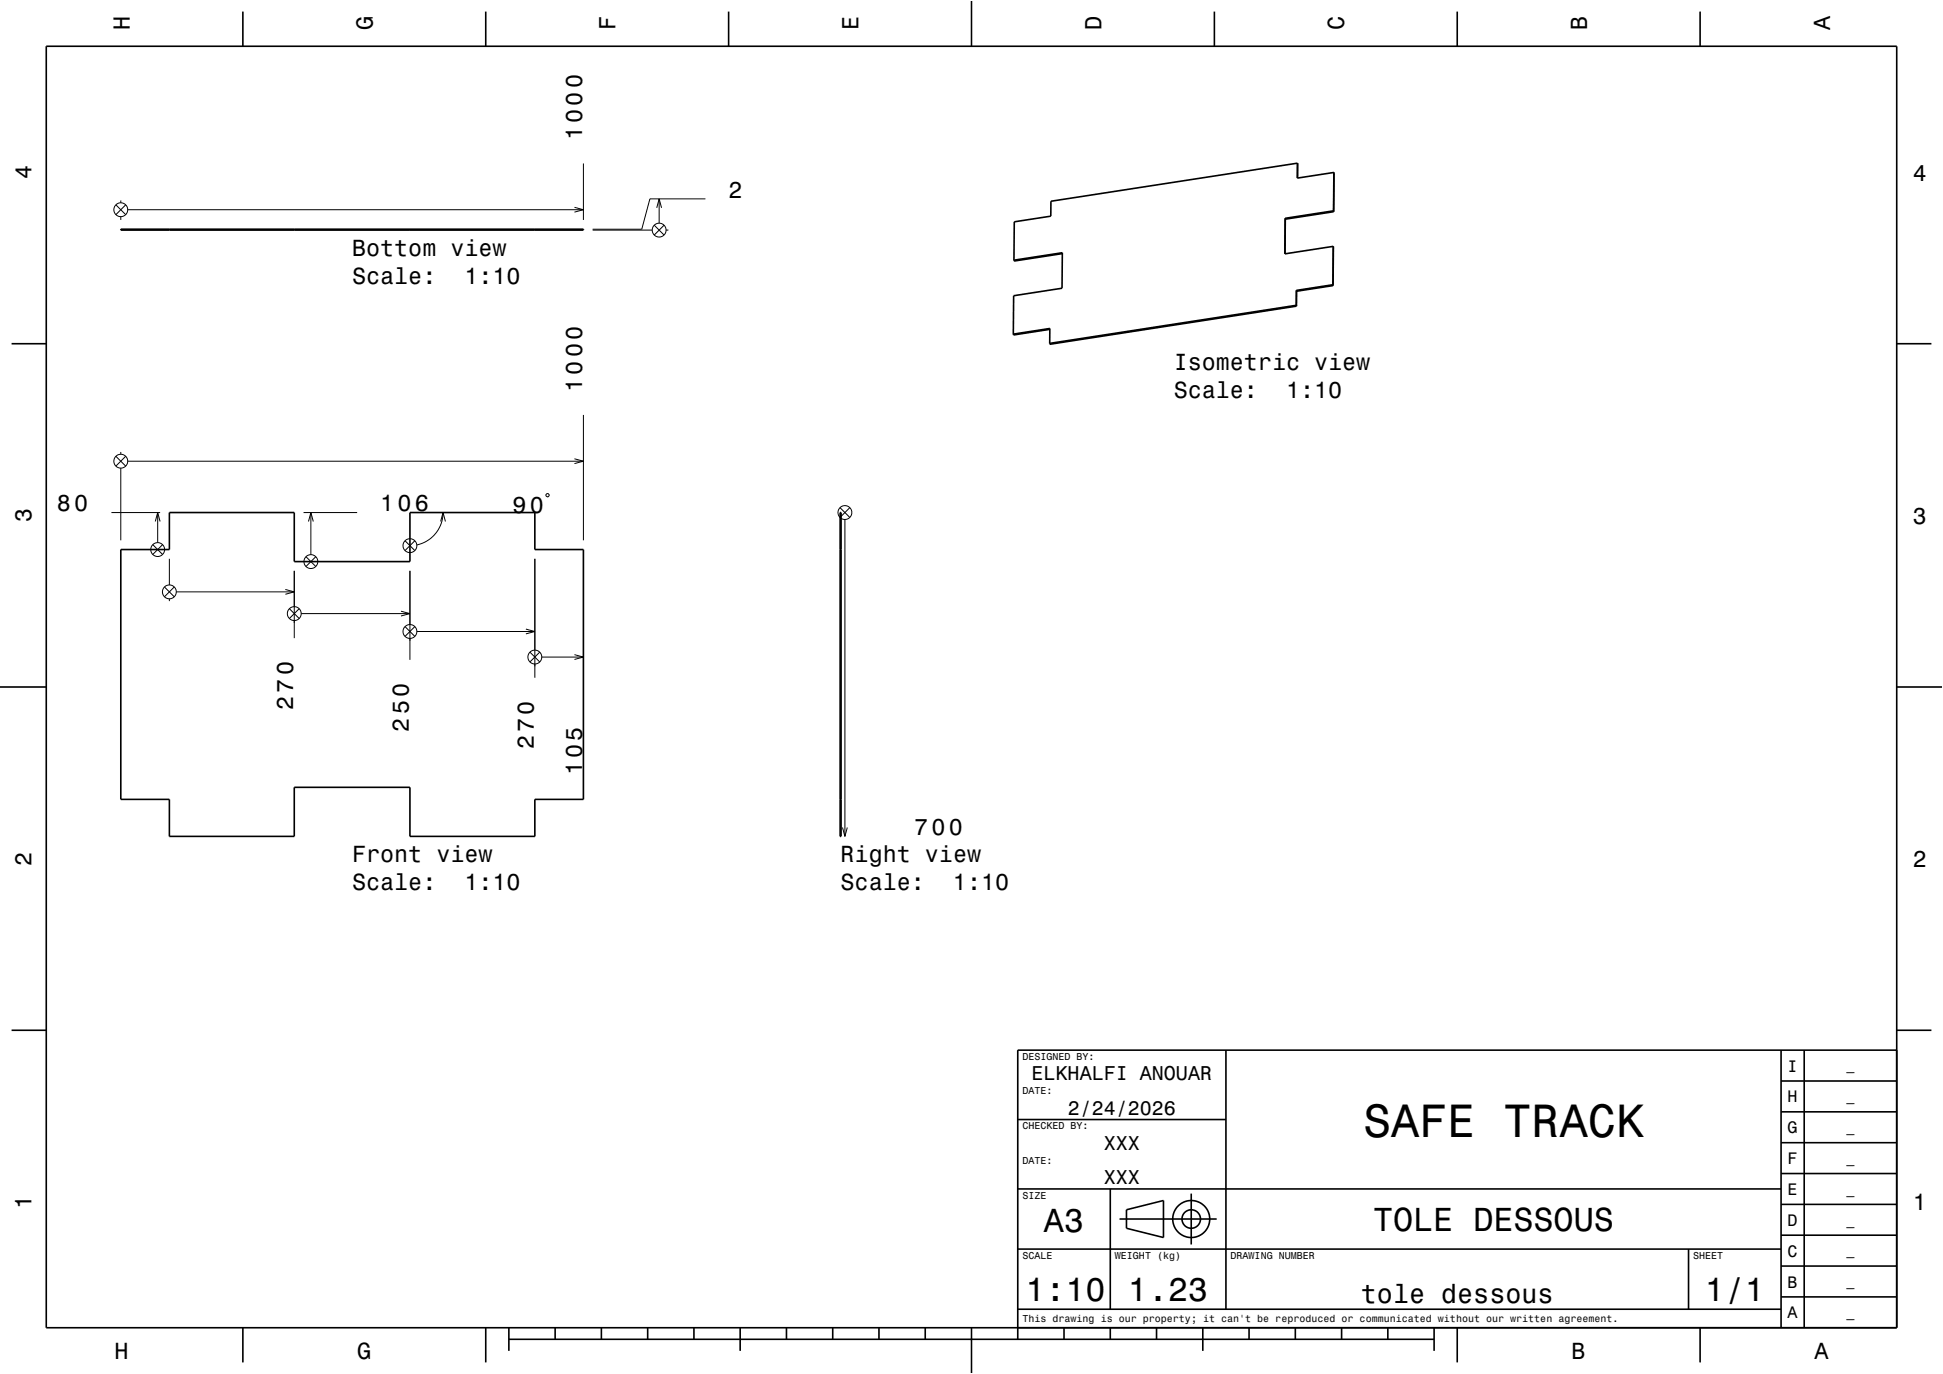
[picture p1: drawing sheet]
<svg xmlns="http://www.w3.org/2000/svg" width="420mm" height="297mm" viewBox="0 0 420 297" stroke-linecap="round" stroke-linejoin="round" font-family="sans-serif">
<g fill="none" stroke="#000" stroke-width=".22">
<path d="M126.1 35.3v12.2M25.1 44.3l2.1 2.1M26.1 43.3v.5M26.1 46.8v.7M27.2 44.3l-2.1 2.1M27.6 45.3h98.5M124.2 44.8l1.9 .5-1.9 .6M128.1 49.7h12.9M141.4 48.7l2.1 2.1M142 44.9l.5-1.9 .5 1.9M142.5 43v5.2M143.5 48.7l-2.1 2.1"/>
<path d="M144 49.7h.5M152.5 43h-12l-1.8 6.5h-10.6M25.1 98.6l2.1 2.2M26.1 97.7v.5M27.2 98.6l-2.1 2.2M27.6 99.7h98.5M124.2 99.2l1.9 .5-1.9 .5M126.1 89.7v27.1M24.1 110.8h10.5M26.1 101.2v15.6M33 117.7l2.1 2.2M33.6 112.7l.5-1.9 .5 1.9"/>
<path d="M34.1 110.8v6.5M35.1 117.7l-2.1 2.2M65.6 110.8h11.6M66.7 112.7l.5-1.9 .5 1.9M67.2 110.8v9.1M87.5 116.9l2.2 2.1M89.7 116.9l-2.2 2.1M95.2 112.7l.6-1.9 .5 1.9M95.8 110.8a7.2 7.2 0 0 1-5.7 7M118.2 106.7l.5 .2-.2 .5-.5-.2zM181.6 109.7l2.1 2.2M182.6 112.3v68.5"/>
<path d="M183.7 109.7l-2.1 2.2M35.5 126.9l2.2 2.1M36.6 120.8v5.6M36.6 129.4v.5M37.7 126.9l-2.2 2.1M38.1 127.9h25.5M61.7 127.4l1.9 .5-1.9 .6M62.6 131.6l2.1 2.1M63.6 123.4v14.5M64.7 131.6l-2.1 2.1M65.1 132.6h23.5M66.1 120.3l2.2 2.2"/>
<path d="M68.3 120.3l-2.2 2.2M86.7 132.1l1.9 .5-1.9 .6M87.5 135.4l2.2 2.2M88.6 123.4v19.2M89.7 135.4l-2.2 2.2M90.1 136.5h25.5M113.7 136l1.9 .5-1.9 .5M115.6 120.8v25.7M114.6 141l2.1 2.1M116.7 141l-2.1 2.1M117.1 142h9M124.2 141.5l1.9 .5-1.9 .5"/>
<path d="M182.1 178.9l.5 1.9 .6-1.9"/>
<circle cx="26.1" cy="45.3" r="1.5"/>
<circle cx="142.5" cy="49.7" r="1.5"/>
<circle cx="26.1" cy="99.7" r="1.5"/>
<circle cx="34.1" cy="118.8" r="1.5"/>
<circle cx="88.6" cy="117.9" r="1.5"/>
<circle cx="182.6" cy="110.8" r="1.5"/>
<circle cx="36.6" cy="127.9" r="1.5"/>
<circle cx="63.6" cy="132.6" r="1.5"/>
<circle cx="67.2" cy="121.4" r="1.5"/>
<circle cx="88.6" cy="136.5" r="1.5"/>
<circle cx="115.6" cy="142" r="1.5"/>
</g>
<g fill="none" stroke="#000" stroke-width=".35">
<path d="M10 10h400v277h-400zM52.5 2.5v7.5M105 2.5v7.5M157.5 2.5v7.5M210 0v10M262.5 2.5v7.5M315 2.5v7.5M367.5 2.5v7.5M280.5 35.3l-.1 3.2 7.9-1.2M280.5 35.3l-53.3 8.2-.1 3.2-7.9 1.2v8.3M280.5 35.3v.2M288.3 37.3v8.5"/>
<path d="M288.3 37.3l.1 .2M26.1 49.5h100v.2h-100zM36.6 49.5v.2M63.6 49.5v.2M88.6 49.5v.2M115.6 49.5v.2M219.2 56.2l10.4-1.6v7.7l-10.5 1.6-.1 8.3M229.6 54.8l-10.4 1.6v-.2M277.8 47.2v.2M277.8 47.2l-.1 7.7 10.5-1.6M277.8 47.4v7.5M288.2 53.3v8.4"/>
<path d="M288.2 53.3l-.1 8.2M288.3 45.8v-.2l-10.5 1.6M288.3 45.8l-10.5 1.6M2.5 74.3h7.5M219 72.2l7.9-1.2v3.2M226.9 71.2l-7.8 1.2-.1-.2M280.2 66v.2M280.2 66l-53.3 8.2M280.2 62.8l.1 .2M280.2 62.8v3.2M280.2 66.2l-53.3 8.2v-.2M280.3 63l-.1 3.2"/>
<path d="M288.1 61.5l.1 .2M288.1 61.5l-7.9 1.3M288.2 61.7l-7.9 1.3M410 74.3h7.5M26.1 118.8h10.5v-8h27v10.6h25v-10.6h27v8h10.5v54h-10.5v8h-27v-10.6h-25v10.6h-27v-8h-10.5zM181.6 110.8h.2v70h-.2zM181.6 118.8h.2M0 148.5h10M410 148.5h10M181.6 172.8h.2M2.5 222.7h7.5M265 227v56"/>
<path d="M385 233.7h25M385 227v60M390 227v60M410 222.7h7.5M410 227h-190v62.5M220 257h165M220 242h45M240 257v26M257.5 258v11M385 253.7h25M385 247h25M385 240.3h25"/>
<path d="M220 270h165M242 263.5h21M243.5 261.5l8-2v8l-8-2zM365 270v13M385 273.7h25M385 267h25M385 260.3h25M52.5 287v7.5M105 287v7.5M110 289.5h200M110 287v5M120 287v2.5"/>
<path d="M130 287v2.5M140 287v2.5M150 287v2.5M160 287v5M170 287v2.5M180 287v2.5M190 287v2.5M200 287v2.5M210 287v10M220 283h165M230 287v2.5M240 287v2.5"/>
<path d="M250 287v2.5M260 287v5M270 287v2.5M280 287v2.5M290 287v2.5M300 287v2.5M310 287v5M315 287v7.5M367.5 287v7.5M385 280.3h25"/>
<circle cx="257.5" cy="263.5" r="2"/>
<circle cx="257.5" cy="263.5" r="4"/>
</g>
<path d="M0 0h420v297h-420" fill="none" stroke="#fff" stroke-width=".22"/>
<text font-size="10.1" x="294.6" y="245.7">SAFE TRACK</text>
<g font-size="7.2">
<text x="225.7" y="266.3">A3</text>
<text x="296.8" y="266.1">TOLE DESSOUS</text>
<text x="221.7" y="281.3">1:10</text>
<text x="243.8" y="281.3">1.23</text>
<text x="368.5" y="281.3">1/1</text>
</g>
<text font-size="5.8" x="294.2" y="281.6">tole dessous</text>
<g font-size="5">
<text x="28.1" y="6.5" transform="rotate(-90 28.1 6.5)">H</text>
<text x="80.6" y="6.5" transform="rotate(-90 80.6 6.5)">G</text>
<text x="133.1" y="6.5" transform="rotate(-90 133.1 6.5)">F</text>
<text x="185.6" y="6.5" transform="rotate(-90 185.6 6.5)">E</text>
<text x="238.1" y="6.5" transform="rotate(-90 238.1 6.5)">D</text>
<text x="290.6" y="6.5" transform="rotate(-90 290.6 6.5)">C</text>
<text x="343.1" y="6.5" transform="rotate(-90 343.1 6.5)">B</text>
<text x="395.6" y="6.5" transform="rotate(-90 395.6 6.5)">A</text>
<text x="125.9" y="30.3" transform="rotate(-90 125.9 30.3)">1000</text>
<text x="6.8" y="38.7" transform="rotate(-90 6.8 38.7)">4</text>
<text x="413.5" y="39">4</text>
<text x="157.5" y="42.7">2</text>
<text x="76.1" y="55.3">Bottom view</text>
<text x="76.1" y="61.3">Scale:</text>
<text x="100.4" y="61.3">1:10</text>
<text x="253.7" y="80">Isometric view</text>
<text x="125.9" y="84.7" transform="rotate(-90 125.9 84.7)">1000</text>
<text x="253.7" y="86">Scale:</text>
<text x="278" y="86">1:10</text>
<text x="6.8" y="112.9" transform="rotate(-90 6.8 112.9)">3</text>
<text x="12.3" y="110.5">80</text>
<text x="82.2" y="110.5">106</text>
<text x="110.8" y="110.9">90</text>
<text x="413.5" y="113.2">3</text>
<text x="63.4" y="153.4" transform="rotate(-90 63.4 153.4)">270</text>
<text x="88.4" y="158.1" transform="rotate(-90 88.4 158.1)">250</text>
<text x="115.4" y="162" transform="rotate(-90 115.4 162)">270</text>
<text x="125.9" y="167.5" transform="rotate(-90 125.9 167.5)">105</text>
<text x="197.6" y="180.5">700</text>
<text x="6.8" y="187.1" transform="rotate(-90 6.8 187.1)">2</text>
<text x="76.1" y="186.3">Front view</text>
<text x="181.7" y="186.3">Right view</text>
<text x="413.5" y="187.4">2</text>
<text x="76.1" y="192.4">Scale:</text>
<text x="100.4" y="192.4">1:10</text>
<text x="181.7" y="192.4">Scale:</text>
<text x="206" y="192.4">1:10</text>
<text x="6.8" y="261.3" transform="rotate(-90 6.8 261.3)">1</text>
<text x="413.5" y="261.6">1</text>
<text x="24.7" y="293.8">H</text>
<text x="77.2" y="293.8">G</text>
<text x="339.7" y="293.8">B</text>
<text x="392.2" y="293.8">A</text>
</g>
<g font-size="4.3">
<text x="223" y="233.5">ELKHALFI ANOUAR</text>
<text x="230.8" y="241">2/24/2026</text>
<text x="238.6" y="248.5">XXX</text>
<text x="238.6" y="256">XXX</text>
</g>
<g font-size="3.6">
<text x="386.4" y="231.6">I</text>
<text x="386.4" y="238.3">H</text>
<text x="386.4" y="245">G</text>
<text x="386.4" y="251.6">F</text>
<text x="386.4" y="258.3">E</text>
<text x="386.4" y="265">D</text>
<text x="386.4" y="271.6">C</text>
<text x="386.4" y="278.3">B</text>
<text x="386.4" y="285">A</text>
</g>
<g font-size="2.9">
<text x="399.1" y="231.4">_</text>
<text x="399.1" y="238">_</text>
<text x="399.1" y="244.7">_</text>
<text x="399.1" y="251.4">_</text>
<text x="399.1" y="258">_</text>
<text x="399.1" y="264.7">_</text>
<text x="399.1" y="271.4">_</text>
<text x="399.1" y="278">_</text>
<text x="399.1" y="284.7">_</text>
</g>
<g font-size="2.2">
<text x="221" y="229.1">DESIGNED BY:</text>
<text x="221" y="236.6">DATE:</text>
<text x="221" y="244.1">CHECKED BY:</text>
<text x="221" y="251.6">DATE:</text>
<text x="221" y="259.1">SIZE</text>
<text x="221" y="272.1">SCALE</text>
<text x="241" y="272.1">WEIGHT (kg)</text>
<text x="266" y="272.1">DRAWING NUMBER</text>
<text x="366" y="272.1">SHEET</text>
<text x="221" y="285.8">This drawing is our property; it can't be reproduced or communicated without our written agreement.</text>
</g>
</svg>
